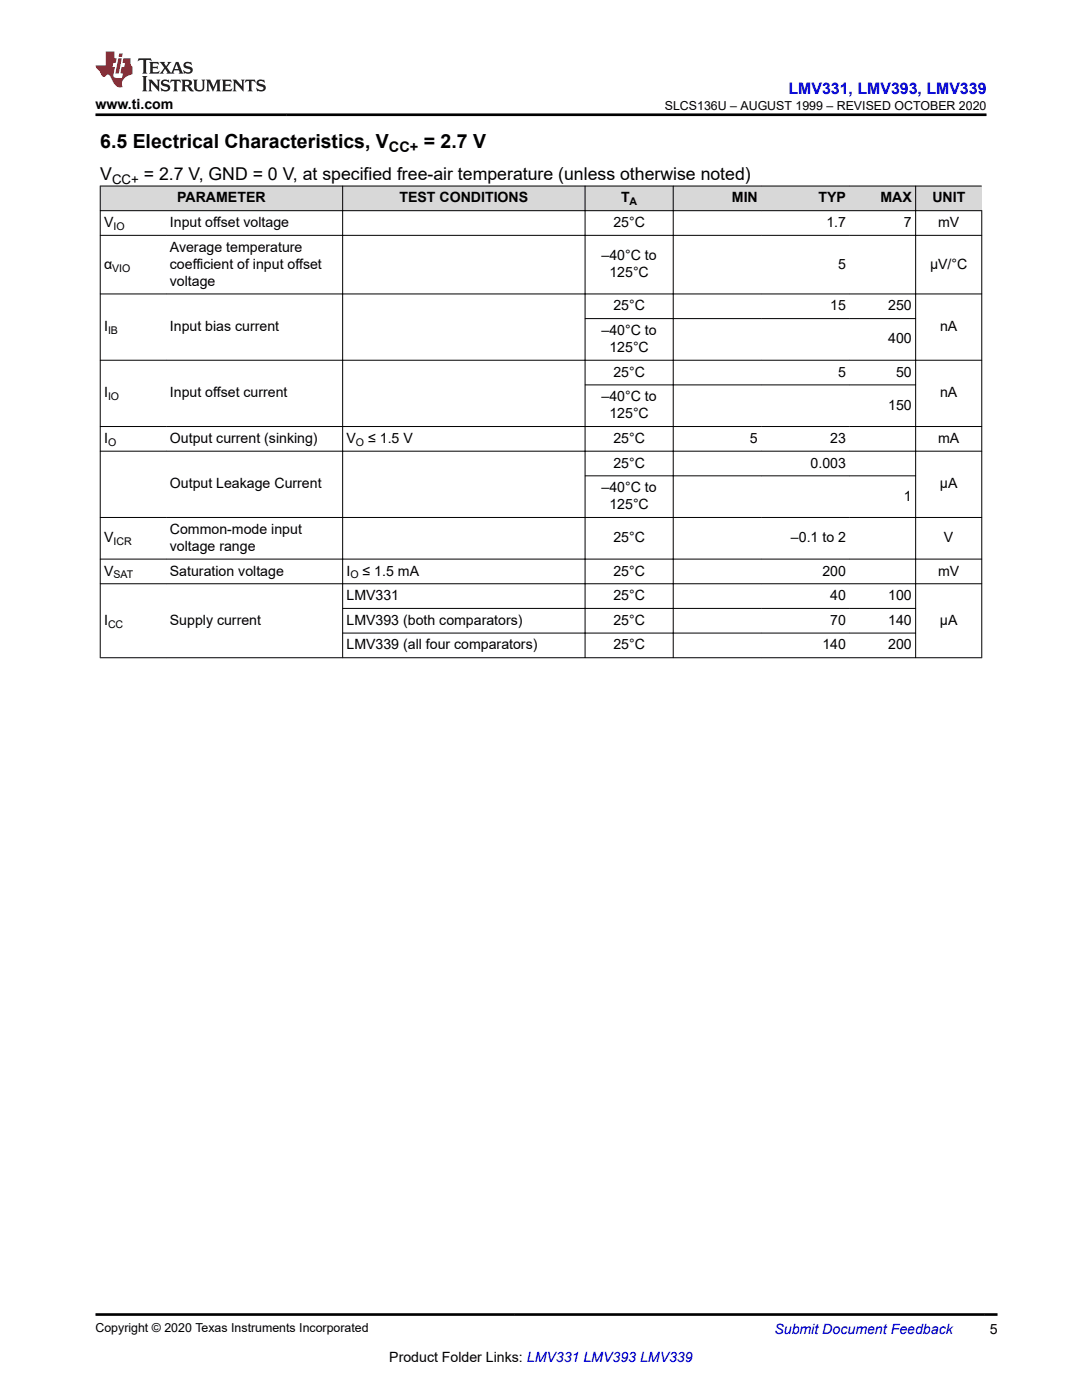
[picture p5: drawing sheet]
<svg xmlns="http://www.w3.org/2000/svg" width="216mm" height="279mm" viewBox="0 0 216 279" stroke-linecap="round" stroke-linejoin="round" font-family="sans-serif">
<g fill="#d8d8d8">
<path d="M20 37.1h175.9v4.9h-175.9z" fill-rule="evenodd"/>
<path d="M20.1 37.2h48.2v4.8h-48.2z" fill-rule="evenodd"/>
<path d="M68.4 37.2h48.3v4.8h-48.3z" fill-rule="evenodd"/>
<path d="M116.8 37.2h17.5v4.8h-17.5z" fill-rule="evenodd"/>
<path d="M134.4 37.2h17.5v4.8h-17.5z" fill-rule="evenodd"/>
<path d="M151.9 37.2h17.6v4.8h-17.6z" fill-rule="evenodd"/>
<path d="M169.5 37.2h13.1v4.8h-13.1z" fill-rule="evenodd"/>
<path d="M182.8 37.2h13.1v4.8h-13.1z" fill-rule="evenodd"/>
</g>
<g fill="none" stroke="#000" stroke-width=".2">
<path d="M19.9 37.1h176M20 37.1v94.2M68.4 37.1v94.2M116.7 37.1v94.2M134.3 37.1v94.2M182.7 37.1v94.2M19.9 42h176.1M19.9 47h176.1M19.9 58.7h176.1M195.9 42v89.3M19.9 71.9h176.1M116.7 63.6h66.1"/>
<path d="M116.7 76.8h66.1M19.9 85.1h176.1M19.9 90h176.1M116.7 95h66.1M19.9 103.3h176.1M19.9 111.6h176.1M19.9 116.5h176.1M19.9 131.3h176.1M68.3 121.4h114.5M68.3 126.3h114.5"/>
</g>
<path d="M27.7 11.6l-.2 .6 .5-.2h.6v.1v2.2l-.2 .4h1l-.2-.4v-2.2v-.1h.5l.5 .2-.1-.6zM29.8 12.4l.2 .3v1.6l-.2 .4h1.9l.1-.6a1.08 1.08 0 0 1-1.3 .2v-.7h.6l.4 .2v-.7l-.4 .2h-.6v-.5l.2-.2a1 1 0 0 1 1 .3l-.1-.5zM31.8 12.4l1 1.1-1 1.2h.9l-.2-.2 .4-.8 .5 .8-.2 .2h1.6l-.2-.2 .1-.5h1l.1 .5-.1 .2h.9l-.2-.4-.8-1.9h-.5l-1 2.1-.8-1.1 .9-1h-.8l.2 .2-.5 .6-.3-.6 .1-.2zM35.2 12.8l.4 1h-.8zM36.8 12.5a.65 .65 0 0 0-.2 .7 .65 .65 0 0 0 .6 .5l.7 .1 .1 .3a.79 .79 0 0 1-.7 .4 .79 .79 0 0 1-.7-.5l.1 .7 .2-.1a.93 .93 0 0 0 1.1 0 .93 .93 0 0 0 .4-.9 1.46 1.46 0 0 0-1.2-.6l-.1-.3a1.09 1.09 0 0 1 1.2 .2l-.2-.6-.1 .1-.6-.2zM28.4 15.2l.2 .4v2.2l-.2 .4h1l-.2-.4v-2.2l.2-.4zM29.6 15.9l.2 .4v1.5l-.2 .4h.8l-.3-.4v-1.3l1.7 1.8v-2l.2-.4h-.8l.2 .2 .1 1.1-1.2-1.3zM32.3 16a.65 .65 0 0 0-.2 .8 .65 .65 0 0 0 .7 .4l.6 .2 .1 .2a.79 .79 0 0 1-.7 .4 .79 .79 0 0 1-.7-.5l.1 .7 .2-.1a.93 .93 0 0 0 1.1 .1 .93 .93 0 0 0 .4-1 1.46 1.46 0 0 0-1.2-.5l-.1-.4a1.09 1.09 0 0 1 1.2 .2l-.2-.6-.1 .1-.6-.1zM34.1 15.9l-.1 .6a.63 .63 0 0 1 .7-.3l.1 1.6-.3 .4h1l-.2-.4v-1.6a.66 .66 0 0 1 .8 .3l-.1-.6zM36.2 15.9l.2 .4v1.5l-.2 .4h.9l-.2-.2v-.7h.5l.1 .2a.79 .79 0 0 0 1.2 .6l-1-.9a.61 .61 0 0 0 .6-.6 .61 .61 0 0 0-.5-.7zM36.9 16.2h.2a.47 .47 0 0 1 .5 .1 .47 .47 0 0 1 .1 .5l-.2 .1-.6 .1zM38.5 15.9l.2 .2a2.27 2.27 0 0 0 .4 2 1.04 1.04 0 0 0 1.7-.7v-1.3l.2-.2h-.8l.2 .4v1.1a.6 .6 0 0 1-.6 .6 .6 .6 0 0 1-.6-.6v-1.1l.3-.4zM41.1 15.9l.2 .4v1.5l-.2 .4h.7l-.2-.4v-1.4l.9 1.9 .8-1.9v1.4l-.2 .4h1l-.3-.4v-1.5l.3-.4h-.8l-.7 1.5-.7-1.5zM44.3 15.9l.2 .4v1.5l-.2 .4h1.9l.1-.6a1.09 1.09 0 0 1-1.3 .2v-.7h.6l.4 .2v-.6l-.4 .2h-.6v-.6l.2-.1a1.01 1.01 0 0 1 1 .3l-.1-.6zM46.4 15.9l.3 .4v1.5l-.3 .4h.8l-.2-.4v-1.3l1.6 1.8v-2l.2-.4h-.7l.2 .2v1.1l-1.2-1.3zM49 15.9l-.1 .6a.63 .63 0 0 1 .8-.3v1.6l-.3 .4h1l-.2-.4v-1.6a.66 .66 0 0 1 .8 .3l-.1-.6zM51.4 16a.65 .65 0 0 0-.2 .8 .65 .65 0 0 0 .6 .4l.6 .2 .2 .2a.79 .79 0 0 1-.8 .4 .79 .79 0 0 1-.6-.5l.1 .7 .2-.1a.93 .93 0 0 0 1 .1 .93 .93 0 0 0 .5-1 1.46 1.46 0 0 0-1.3-.5l-.1-.4a1.09 1.09 0 0 1 1.3 .2l-.2-.6-.2 .1-.5-.1z" fill="#231f20"/>
<path d="M21.1 10.3v2.7h-2.1l.1 .4 .9 1a.95 .95 0 0 0 .9 .9 .59 .59 0 0 1 .6-.4 .59 .59 0 0 1 .5 .3l.4 .8a1.59 1.59 0 0 0 2.1 1.4 1.61 1.61 0 0 1 1-2.3l1-.3-.1-1.5a1.59 1.59 0 0 1-.4-1.7h-1.4l-.2 .9h.5l-.1 .9h-.5l-.2 .9v.3l.4 .1-.2 .9h-.6a.73 .73 0 0 1-1.1-.7l.3-1.5h-.5l.2-.9h.5l.2-.9h-.5v-1.3zM23.6 11.6l-.6 3.1h.7l.6-3.1zM23.8 10.7l-.1 .6h.7l.1-.6z" fill="#ed1c24"/>
<path d="M19 22.9h177.8M19 262.3h180" fill="none" stroke="#000" stroke-width=".53"/>
<g font-size="3.9">
<text x="20" y="29.5">6.5 Electrical Characteristics, V</text>
<text x="84.6" y="29.5">= 2.7 V</text>
</g>
<g font-size="3.5">
<text x="20" y="36">V</text>
<text x="28.7" y="36">= 2.7 V, GND = 0 V, at specified free-air temperature (unless otherwise noted)</text>
</g>
<text font-size="3.2" fill="#00f" x="157.3" y="18.7">LMV331, LMV393, LMV339</text>
<text font-size="2.9" x="77.6" y="30.3">CC+</text>
<g font-size="2.8">
<text x="19" y="21.8">www.ti.com</text>
<text x="35.4" y="40.4">PARAMETER</text>
<text x="79.7" y="40.4">TEST CONDITIONS</text>
<text x="123.9" y="40.4">T</text>
<text x="146" y="40.4">MIN</text>
<text x="163.3" y="40.4">TYP</text>
<text x="175.7" y="40.4">MAX</text>
<text x="186" y="40.4">UNIT</text>
<text x="20.8" y="45.3">V</text>
<text x="33.9" y="45.3">Input offset voltage</text>
<text x="122.4" y="45.3">25°C</text>
<text x="164.9" y="45.3">1.7</text>
<text x="180.4" y="45.3">7</text>
<text x="187.2" y="45.3">mV</text>
<text x="20.8" y="53.6">α</text>
<text x="33.9" y="50.2">Average temperature</text>
<text x="33.9" y="53.6">coefficient of input offset</text>
<text x="120" y="51.9">–40°C to</text>
<text x="167.2" y="53.6">5</text>
<text x="185.6" y="53.6">μV/°C</text>
<text x="33.9" y="57">voltage</text>
<text x="121.6" y="55.3">125°C</text>
<text x="122.4" y="61.9">25°C</text>
<text x="165.7" y="61.9">15</text>
<text x="177.2" y="61.9">250</text>
<text x="20.8" y="66.1">I</text>
<text x="33.9" y="66.1">Input bias current</text>
<text x="120" y="66.9">–40°C to</text>
<text x="121.6" y="70.2">125°C</text>
<text x="177.2" y="68.6">400</text>
<text x="187.6" y="66.1">nA</text>
<text x="122.4" y="75.2">25°C</text>
<text x="167.2" y="75.2">5</text>
<text x="178.8" y="75.2">50</text>
<text x="20.8" y="79.3">I</text>
<text x="33.9" y="79.3">Input offset current</text>
<text x="120" y="80.1">–40°C to</text>
<text x="121.6" y="83.5">125°C</text>
<text x="177.2" y="81.8">150</text>
<text x="187.6" y="79.3">nA</text>
<text x="20.8" y="88.4">I</text>
<text x="33.9" y="88.4">Output current (sinking)</text>
<text x="69.1" y="88.4">V</text>
<text x="73.5" y="88.4">≤ 1.5 V</text>
<text x="122.4" y="88.4">25°C</text>
<text x="149.7" y="88.4">5</text>
<text x="165.7" y="88.4">23</text>
<text x="187.2" y="88.4">mA</text>
<text x="122.4" y="93.3">25°C</text>
<text x="161.7" y="93.3">0.003</text>
<text x="33.9" y="97.5">Output Leakage Current</text>
<text x="120" y="98.2">–40°C to</text>
<text x="121.6" y="101.6">125°C</text>
<text x="180.4" y="99.9">1</text>
<text x="187.5" y="97.5">µA</text>
<text x="33.9" y="106.5">Common-mode input</text>
<text x="20.8" y="108.2">V</text>
<text x="33.9" y="109.9">voltage range</text>
<text x="122.4" y="108.2">25°C</text>
<text x="157.8" y="108.2">–0.1 to 2</text>
<text x="188.4" y="108.2">V</text>
<text x="20.8" y="114.9">V</text>
<text x="33.9" y="114.9">Saturation voltage</text>
<text x="69.1" y="119.8">LMV331</text>
<text x="69.1" y="114.9">I</text>
<text x="72.4" y="114.9">≤ 1.5 mA</text>
<text x="122.4" y="114.9">25°C</text>
<text x="122.4" y="119.8">25°C</text>
<text x="164.1" y="114.9">200</text>
<text x="165.7" y="119.8">40</text>
<text x="177.2" y="119.8">100</text>
<text x="187.2" y="114.9">mV</text>
<text x="20.8" y="124.7">I</text>
<text x="33.9" y="124.7">Supply current</text>
<text x="69.1" y="124.7">LMV393 (both comparators)</text>
<text x="122.4" y="124.7">25°C</text>
<text x="165.7" y="124.7">70</text>
<text x="177.2" y="124.7">140</text>
<text x="187.5" y="124.7">μA</text>
<text x="69.1" y="129.6">LMV339 (all four comparators)</text>
<text x="122.4" y="129.6">25°C</text>
<text x="164.1" y="129.6">140</text>
<text x="177.2" y="129.6">200</text>
<text x="197.5" y="266.1">5</text>
<text x="77.7" y="271.7">Product Folder Links: LMV331 LMV393 LMV339</text>
</g>
<text font-size="2.8" fill="#00f" x="154.5" y="266.2">Submit Document Feedback</text>
<text font-size="2.6" x="22.4" y="36.7">CC+</text>
<g font-size="2.5">
<text x="132.7" y="21.9">SLCS136U – AUGUST 1999 – REVISED OCTOBER 2020</text>
<text x="19" y="265.9">Copyright © 2020 Texas Instruments Incorporated</text>
</g>
<g font-size="2.1">
<text x="125.6" y="41">A</text>
<text x="22.6" y="45.9">IO</text>
<text x="22.4" y="54.2">VIO</text>
<text x="21.6" y="66.7">IB</text>
<text x="21.6" y="79.9">IO</text>
<text x="21.6" y="89">O</text>
<text x="71" y="89">O</text>
<text x="22.6" y="108.8">ICR</text>
<text x="22.7" y="115.4">SAT</text>
<text x="69.9" y="115.4">O</text>
<text x="21.6" y="125.3">CC</text>
</g>
</svg>
